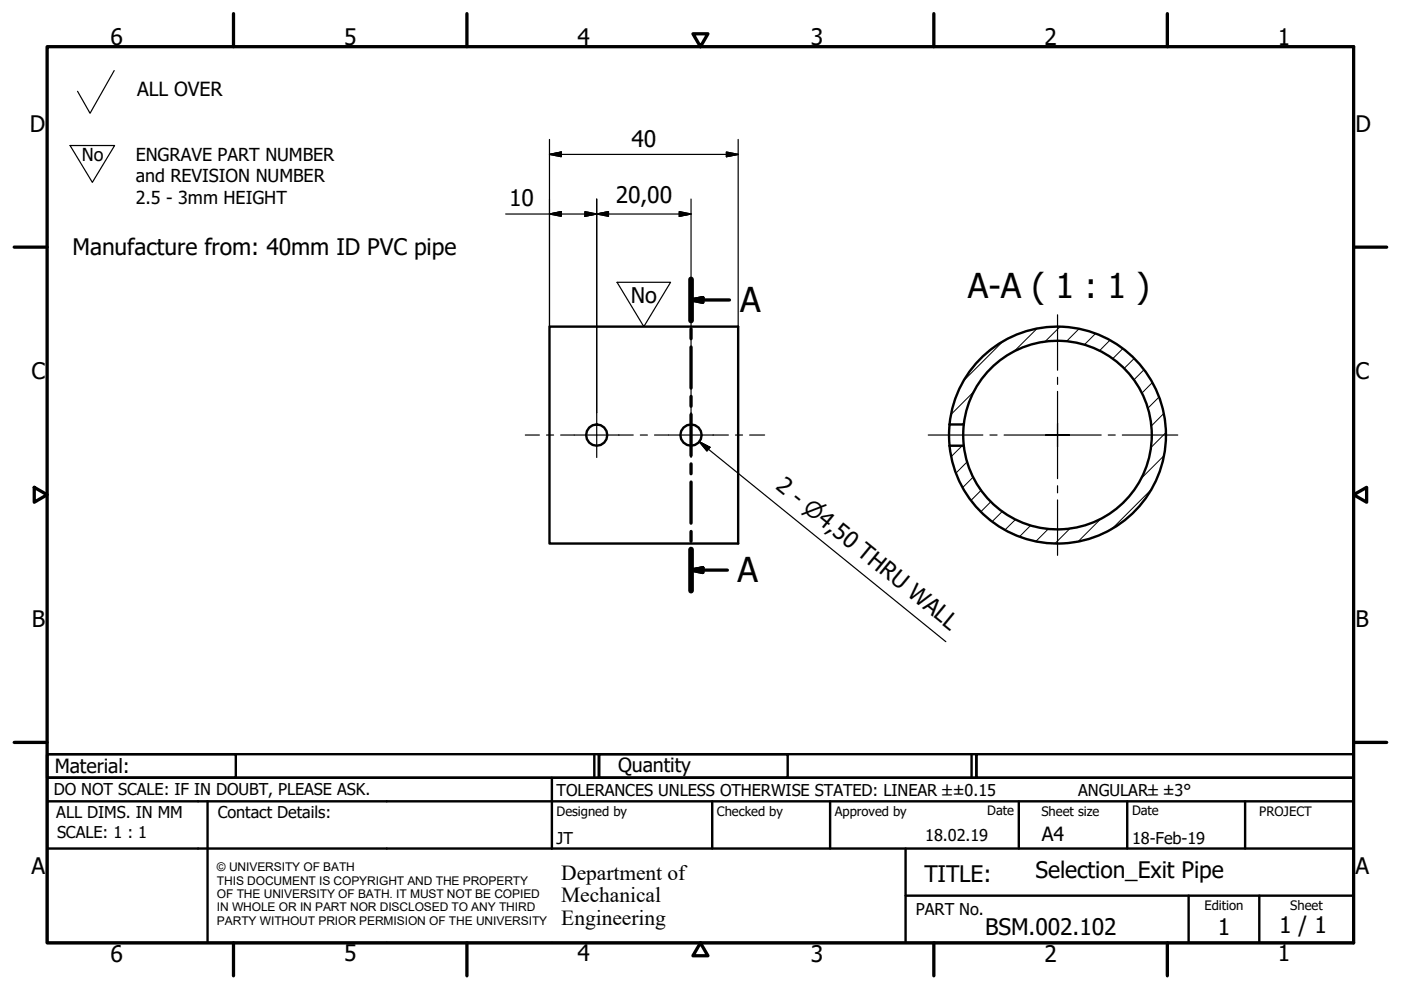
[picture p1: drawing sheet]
<svg xmlns="http://www.w3.org/2000/svg" width="297mm" height="210mm" viewBox="0 0 297 210" stroke-linecap="round" stroke-linejoin="round" font-family="sans-serif">
<!-- layer: Hatch (ISO) -->
<g fill="none" stroke="#000" stroke-width=".21">
<path d="M212.7 72.3l-8.3 8.3M219.8 69.7l-4.9 4.9M224.7 69.3l-3.1 3.1M228.7 69.7l-2.6 2.7M232.2 70.8l-2.3 2.3M235.3 72.2l-2.2 2.2M238 73.9l-2.1 2.1M240.5 76l-2.2 2.1M242.5 78.4l-2.1 2.2M204 94.5l-2.3 2.3M204.4 89.6l-.4 .4M205.1 97.9l-2.4 2.4"/>
<path d="M206.6 82.9l-4.9 4.9M244.3 81.1l-2.2 2.3M245.7 84.2l-2.4 2.4M246.7 87.7l-2.6 2.6M246.8 96.6l-4.9 4.9M247.2 91.8l-3.2 3.1M206.4 101.1l-2.3 2.3M208 103.9l-2.1 2.2M210.1 106.4l-2.1 2.1M212.5 108.4l-2.1 2.2M215.3 110.1l-2.2 2.2M218.5 111.4l-2.3 2.4"/>
<path d="M222.3 112.1l-2.6 2.6M226.9 112l-3.2 3.2M233.4 110l-4.8 4.8M244 103.9l-8.2 8.1"/>
</g>
<!-- layer: Visible (ISO) -->
<g fill="none" stroke="#000" stroke-width=".51">
<path d="M116.5 69.3h40v45.9h-40zM201.3 90v4.5M201.3 90h3M201.3 94.5h3M201.3 90a23 23 0 0 1 35.1-17.3 23 23 0 0 1-.1 39.1 23 23 0 0 1-35-17.3M204.3 90l-.1 2.2 .1 2.3M204.3 90a20 20 0 0 1 30.6-14.7 20 20 0 0 1-.1 33.9 20 20 0 0 1-30.5-14.7"/>
<circle cx="126.5" cy="92.2" r="2.25"/>
<circle cx="146.5" cy="92.2" r="2.25"/>
</g>
<!-- layer: Section Line (ISO) -->
<g fill="none" stroke="#000" stroke-width=".7">
<path d="M146.5 59.2v8.8M146.5 63.6l2.5-.5v1zM146.5 69.7v2.1M146.5 73.6v8.7M146.5 63.6h8.2M146.5 84v2.1M146.5 87.9v8.7M146.5 98.4v2M146.5 102.2v8.7M146.5 112.7v2.1M146.5 116.5v8.7M146.5 120.9l2.5-.5v1z"/>
<path d="M146.5 120.9h7.7"/>
</g>
<path d="M146.5 59.2v8.8M146.5 116.5v8.7" fill="none" stroke="#000" stroke-width="1.2"/>
<path d="M146.5 63.6l2.5-.5zM146.5 63.6l2.5-.5v1zM146.5 120.9l2.5-.5zM146.5 120.9l2.5-.5v1z" fill="#000" stroke="#000" stroke-width=".7"/>
<!-- layer: Border (ISO) -->
<g fill="none" stroke="#000" stroke-width=".7">
<path d="M10 9.9h277v190h-277zM49.5 2.9v7M99 2.9v7M146.9 7.2h3.2l-1.6 2.7zM198 2.9v7M247.5 2.9v7M3 52.4h7M287 52.4h7M7.3 103.3l2.7 1.6-2.7 1.6zM287 104.9l2.8-1.6v3.2zM3 157.4h7M287 157.4h7"/>
<path d="M49.5 199.9v7M99 199.9v7M148.5 199.9l1.6 2.7h-3.2zM198 199.9v7M247.5 199.9v7"/>
</g>
<!-- layer: Title (ISO) -->
<g fill="none" stroke="#000" stroke-width=".51">
<path d="M10 159.9h40v5h-40zM10 159.9h117v5h-117zM126 159.9v5M127 159.9h40v5h-40zM127 159.9h80v5h-80zM206 159.9v5M207 159.9h80v5h-80zM10 169.9v-5h277v5M10 169.9h277v30h-277zM10 179.9h277M44 169.9v30M117 164.9v15"/>
<path d="M151 169.9v10M176 169.9v10M192 179.9v20M216 169.9v10M239 169.9v10M264 169.9v10M192 189.9h95M252 189.9v10M267 189.9v10"/>
</g>
<!-- layer: Sketch Geometry (ISO) -->
<path d="M24.2 15l-5.1 9-2.7-4.6M14.9 30.9h9.4l-4.7 7.8zM130.8 59.9h11.4l-5.7 9.4z" fill="none" stroke="#000" stroke-width=".25"/>
<path d="M136.5 78.6h.1" fill="none" stroke="#fff" stroke-width=".21"/>
<!-- layer: Center Mark (ISO) -->
<g fill="none" stroke="#000" stroke-width=".25">
<path d="M224.2 66.8v11.7M126.5 87.5v9.5M146.5 87.5v9.5M196.8 92.2h11.6M209.9 92.2h1.5M212.9 92.2h11.3h-2.5M224.2 83v9.2v-2.5M224.2 94.8v-2.6v9.3M224.2 80v1.5M226.7 92.2h-2.5h9.3M235 92.2h1.5M238 92.2h11.7"/>
<path d="M224.2 103v1.5M224.2 106v11.7"/>
</g>
<!-- layer: Centerline (ISO) -->
<path d="M111.4 92.2h3M115.9 92.2h1.5M118.9 92.2h15.4M135.8 92.2h1.5M138.8 92.2h15.6M155.9 92.2h1.5M158.9 92.2h3.2" fill="none" stroke="#000" stroke-width=".25"/>
<!-- layer: Dimension (ISO) -->
<path d="M116.5 32.7l2.5-.5v1zM116.5 32.7h40M116.5 29.6v39.7M154 32.2l2.5 .5-2.5 .5zM156.5 29.6v39.7M107.2 45.4h39.3M116.5 45.4l2.5-.5v1zM124 44.9l2.5 .5-2.5 .5zM126.5 45.4l2.5-.5v1zM126.5 42.2v45.3M144 44.9l2.5 .5-2.5 .5zM146.5 42.2v45.3" fill="none" stroke="#000" stroke-width=".25"/>
<path d="M116.5 32.7l2.5-.5zM116.5 32.7l2.5-.5v1zM154 33.2l2.5-.5zM154 32.2l2.5 .5-2.5 .5zM116.5 45.4l2.5-.5zM116.5 45.4l2.5-.5v1zM124 45.9l2.5-.5zM124 44.9l2.5 .5-2.5 .5zM126.5 45.4l2.5-.5zM126.5 45.4l2.5-.5v1zM144 45.9l2.5-.5zM144 44.9l2.5 .5-2.5 .5z" fill="#000" stroke="#000" stroke-width=".25"/>
<!-- layer: Symbol (ISO) -->
<path d="M148.3 93.7l2.2 1.1-.6 .8zM148.3 93.7l52.2 42.4" fill="none" stroke="#000" stroke-width=".25"/>
<path d="M148.3 93.7l2.2 1.1zM148.3 93.7l2.2 1.1-.6 .8z" fill="#000" stroke="#000" stroke-width=".25"/>
<g font-size="7.3">
<text x="205.2" y="63.2">A-A ( 1 : 1 )</text>
<text x="156.9" y="66.2">A</text>
<text x="156.4" y="123.5">A</text>
</g>
<g font-size="4.8">
<text x="23.4" y="9.5">6</text>
<text x="72.9" y="9.5">5</text>
<text x="122.4" y="9.5">4</text>
<text x="171.9" y="9.5">3</text>
<text x="221.4" y="9.5">2</text>
<text x="270.9" y="9.5">1</text>
<text x="6.3" y="27.9">D</text>
<text x="287.4" y="27.9">D</text>
<text x="133.9" y="31.1">40</text>
<text x="108" y="43.8">10</text>
<text x="130.5" y="43">20,00</text>
<text x="15.4" y="54">Manufacture from: 40mm ID PVC pipe</text>
<text x="6.7" y="80.4">C</text>
<text x="287.4" y="80.4">C</text>
<text x="164.3" y="103.6" transform="rotate(39 164.3 103.6)">2 - ⌀4,50 THRU WALL</text>
<text x="6.8" y="132.9">B</text>
<text x="287.4" y="132.9">B</text>
<text x="6.7" y="185.4">A</text>
<text x="287.4" y="185.4">A</text>
<text x="196" y="187">TITLE:</text>
<text x="219.5" y="186.2">Selection_Exit Pipe</text>
<text x="271.2" y="197.9">1 / 1</text>
<text x="23.4" y="203.9">6</text>
<text x="72.9" y="203.8">5</text>
<text x="122.4" y="203.8">4</text>
<text x="171.9" y="203.9">3</text>
<text x="208.9" y="198.2">BSM.002.102</text>
<text x="221.4" y="203.9">2</text>
<text x="258.2" y="198.2">1</text>
<text x="270.9" y="203.8">1</text>
</g>
<g font-size="4.6">
<text x="133.8" y="64.3">No</text>
<text x="119" y="186.5">Department of</text>
<text x="119" y="191.3">Mechanical</text>
<text x="119" y="196">Engineering</text>
</g>
<g font-size="4.1">
<text x="29.1" y="20.4">ALL OVER</text>
<text x="11.6" y="163.9">Material:</text>
<text x="131" y="163.7">Quantity</text>
<text x="220.9" y="178.4">A4</text>
</g>
<g font-size="3.8">
<text x="17.4" y="34.2">No</text>
<text x="28.8" y="34.1">ENGRAVE PART NUMBER</text>
<text x="28.8" y="38.6">and REVISION NUMBER</text>
<text x="28.8" y="43.2">2.5 - 3mm HEIGHT</text>
</g>
<g font-size="3.5">
<text x="11.4" y="168.5">DO NOT SCALE: IF IN DOUBT, PLEASE ASK.</text>
<text x="11.9" y="173.5">ALL DIMS. IN MM</text>
<text x="46.2" y="173.5">Contact Details:</text>
<text x="118" y="168.8">TOLERANCES UNLESS OTHERWISE STATED: LINEAR ±±0.15</text>
<text x="228.6" y="168.8">ANGULAR±±3°</text>
<text x="12.1" y="177.6">SCALE: 1 : 1</text>
<text x="118" y="178.9">JT</text>
<text x="196.2" y="178.3">18.02.19</text>
<text x="240" y="178.9">18-Feb-19</text>
<text x="194.2" y="194.1">PART No.</text>
</g>
<g font-size="2.8">
<text x="118" y="173">Designed by</text>
<text x="152" y="173">Checked by</text>
<text x="177" y="173">Approved by</text>
<text x="209.3" y="172.9">Date</text>
<text x="220.8" y="173">Sheet size</text>
<text x="240" y="172.9">Date</text>
<text x="267" y="172.9">PROJECT</text>
<text x="255.4" y="193">Edition</text>
<text x="273.6" y="193">Sheet</text>
</g>
<g font-size="2.5">
<text x="46" y="184.7">© UNIVERSITY OF BATH</text>
<text x="46" y="187.6">THIS DOCUMENT IS COPYRIGHT AND THE PROPERTY</text>
<text x="46" y="190.4">OF THE UNIVERSITY OF BATH. IT MUST NOT BE COPIED</text>
<text x="46" y="193.2">IN WHOLE OR IN PART NOR DISCLOSED TO ANY THIRD</text>
<text x="46" y="196.1">PARTY WITHOUT PRIOR PERMISION OF THE UNIVERSITY</text>
</g>
</svg>
